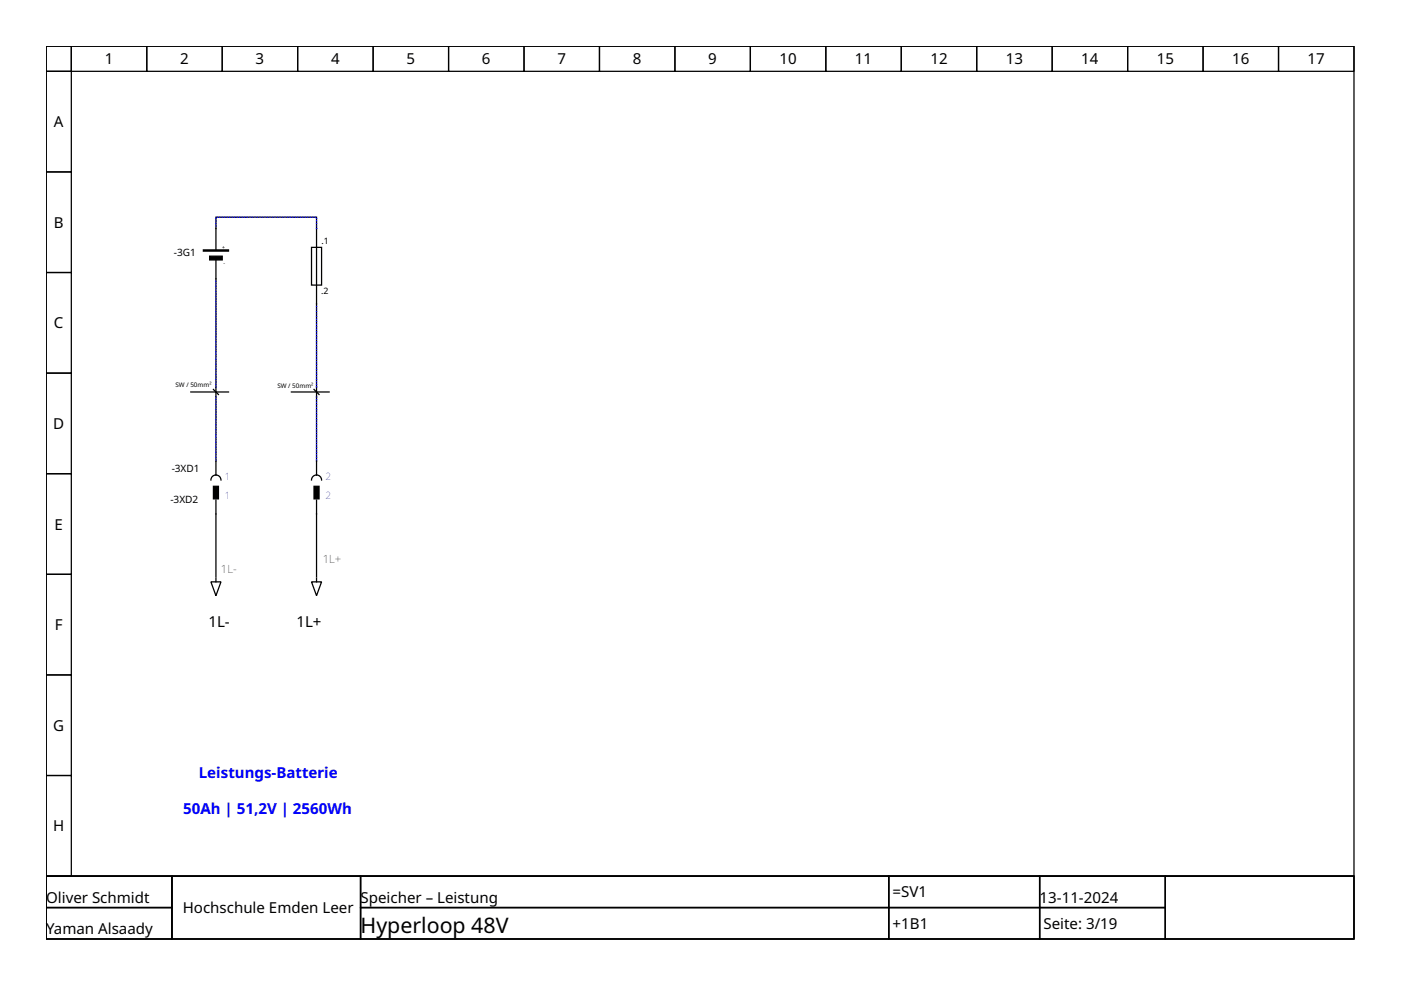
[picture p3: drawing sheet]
<svg xmlns="http://www.w3.org/2000/svg" width="297mm" height="210mm" viewBox="0 0 297 210" stroke-linecap="round" stroke-linejoin="round" font-family="sans-serif">
<g fill="none" stroke="#000" stroke-width=".27">
<path d="M9.8 9.8h277.3v176h-277.3zM9.8 9.8h5.3v5.3h-5.3zM9.8 15.1h5.3v21.4h-5.3zM15.1 9.8h16v5.3h-16zM31.1 9.8h16v5.3h-16zM47.1 9.8h16v5.3h-16zM63.1 9.8h16v5.3h-16zM79.1 9.8h16v5.3h-16zM95.1 9.8h16v5.3h-16zM111.1 9.8h16v5.3h-16zM127.1 9.8h16v5.3h-16zM143.1 9.8h16v5.3h-16z"/>
<path d="M159.1 9.8h16v5.3h-16zM175.1 9.8h16v5.3h-16zM191.1 9.8h16v5.3h-16zM207.1 9.8h16v5.3h-16zM223.1 9.8h16v5.3h-16zM239.1 9.8h16v5.3h-16zM255.1 9.8h16v5.3h-16zM271.1 9.8h16v5.3h-16zM9.8 36.5h5.3v21.3h-5.3zM9.8 57.8h5.3v21.3h-5.3zM43.1 53h5.3v.2h-5.3zM45.8 54.6v46.1"/>
<path d="M45.8 53v-7h21.3v54.7M66 52.4h2.2v8h-2.2zM9.8 79.1h5.3v21.3h-5.3zM40.5 83.1h7.9M45.2 82.6l1.1 1M61.8 83.1h8M66.6 82.6l1 1M9.8 100.4h5.3v21.4h-5.3zM45.8 100.7a1.07 1.07 0 0 0-1.1 1.1M45.8 100.7a1.07 1.07 0 0 1 1 1.1M45.8 106v16.3M67.1 100.7a1.07 1.07 0 0 0-1.1 1.1"/>
<path d="M67.1 100.7a1.07 1.07 0 0 1 1.1 1.1M67.1 106v16.3M9.8 121.8h5.3v21.3h-5.3zM44.7 123.4h2.1l-1 2.9zM45.8 122.6v.8M66 123.4h2.2l-1.1 2.9zM67.1 122.6v.8M9.8 143.1h5.3v21.3h-5.3zM9.8 164.4h5.3v21.4h-5.3zM9.8 185.8h277.3v13.3h-277.3zM9.8 185.8h26.7v6.6h-26.7zM9.8 192.4h26.7v6.7h-26.7z"/>
<path d="M36.5 185.8h39.9v13.3h-39.9zM76.4 185.8h112v6.6h-112zM76.4 192.4h112v6.7h-112zM188.4 185.8h32v6.6h-32zM188.4 192.4h32v6.7h-32zM220.4 185.8h26.7v6.6h-26.7zM220.4 192.4h26.7v6.7h-26.7zM247.1 185.8h40v13.3h-40z"/>
</g>
<g fill="#000" stroke="#000" stroke-width=".27">
<path d="M44.4 54.3h2.7v.8h-2.7z" fill-rule="evenodd"/>
<path d="M45.2 103.1h1.1v2.7h-1.1z" fill-rule="evenodd"/>
<path d="M66.6 103.1h1v2.7h-1z" fill-rule="evenodd"/>
</g>
<path d="M67.1 48.4v-2.4h-21.3v2.4M45.8 82v-22.9M45.8 84.2v13.6M67.1 84.2v13.6M67.1 82v-17.6" fill="none" stroke="#00f" stroke-width=".27" stroke-dasharray="0 .5"/>
<text font-size="4.5" x="76.4" y="197.8">Hyperloop 48V</text>
<g font-size="3.2">
<text x="22.2" y="13.7">1</text>
<text x="38.2" y="13.7">2</text>
<text x="54.2" y="13.7">3</text>
<text x="70.2" y="13.7">4</text>
<text x="86.2" y="13.7">5</text>
<text x="102.2" y="13.7">6</text>
<text x="118.2" y="13.7">7</text>
<text x="134.2" y="13.7">8</text>
<text x="150.2" y="13.7">9</text>
<text x="165.3" y="13.7">10</text>
<text x="181.3" y="13.7">11</text>
<text x="197.3" y="13.7">12</text>
<text x="213.3" y="13.7">13</text>
<text x="229.3" y="13.7">14</text>
<text x="245.2" y="13.7">15</text>
<text x="261.2" y="13.7">16</text>
<text x="277.2" y="13.7">17</text>
<text x="11.4" y="27">A</text>
<text x="11.4" y="48.3">B</text>
<text x="11.4" y="69.6">C</text>
<text x="11.3" y="91">D</text>
<text x="11.6" y="112.3">E</text>
<text x="11.6" y="133.6">F</text>
<text x="44.2" y="133">1L-</text>
<text x="62.8" y="133">1L+</text>
<text x="11.3" y="155">G</text>
<text x="11.3" y="176.3">H</text>
<text x="9.8" y="191.4">Oliver Schmidt</text>
<text x="76.4" y="191.4">Speicher – Leistung</text>
<text x="189.3" y="190.3">=SV1</text>
<text x="220.4" y="191.4">13-11-2024</text>
<text x="38.7" y="193.6">Hochschule Emden Leer</text>
<text x="189.3" y="197">+1B1</text>
<text x="221.2" y="197">Seite: 3/19</text>
<text x="9.8" y="198">Yaman Alsaady</text>
</g>
<g font-size="3.2" fill="#00f">
<text x="42.2" y="165">Leistungs-Batterie</text>
<text x="38.9" y="172.7">50Ah | 51,2V | 2560Wh</text>
</g>
<g font-size="2.4">
<text x="68.4" y="119.4">1L+</text>
<text x="46.8" y="121.5">1L-</text>
</g>
<g font-size="2.1">
<text x="36.9" y="54.3">-3G1</text>
<text x="36.4" y="100.2">-3XD1</text>
<text x="36.1" y="106.6">-3XD2</text>
</g>
<g font-size="2.1" fill="#00f">
<text x="47.6" y="101.8">1</text>
<text x="69" y="101.8">2</text>
<text x="47.6" y="105.8">1</text>
<text x="69" y="105.8">2</text>
</g>
<g font-size="1.9">
<text x="68.2" y="51.6">.1</text>
<text x="68.1" y="62.3">.2</text>
</g>
<g font-size="1.3">
<text x="37.2" y="82.1">SW / 50mm²</text>
<text x="58.8" y="82.2">SW / 50mm²</text>
</g>
<g font-size="1.1">
<text x="47.1" y="52.7">+</text>
<text x="47.4" y="56.2">-</text>
</g>
</svg>
